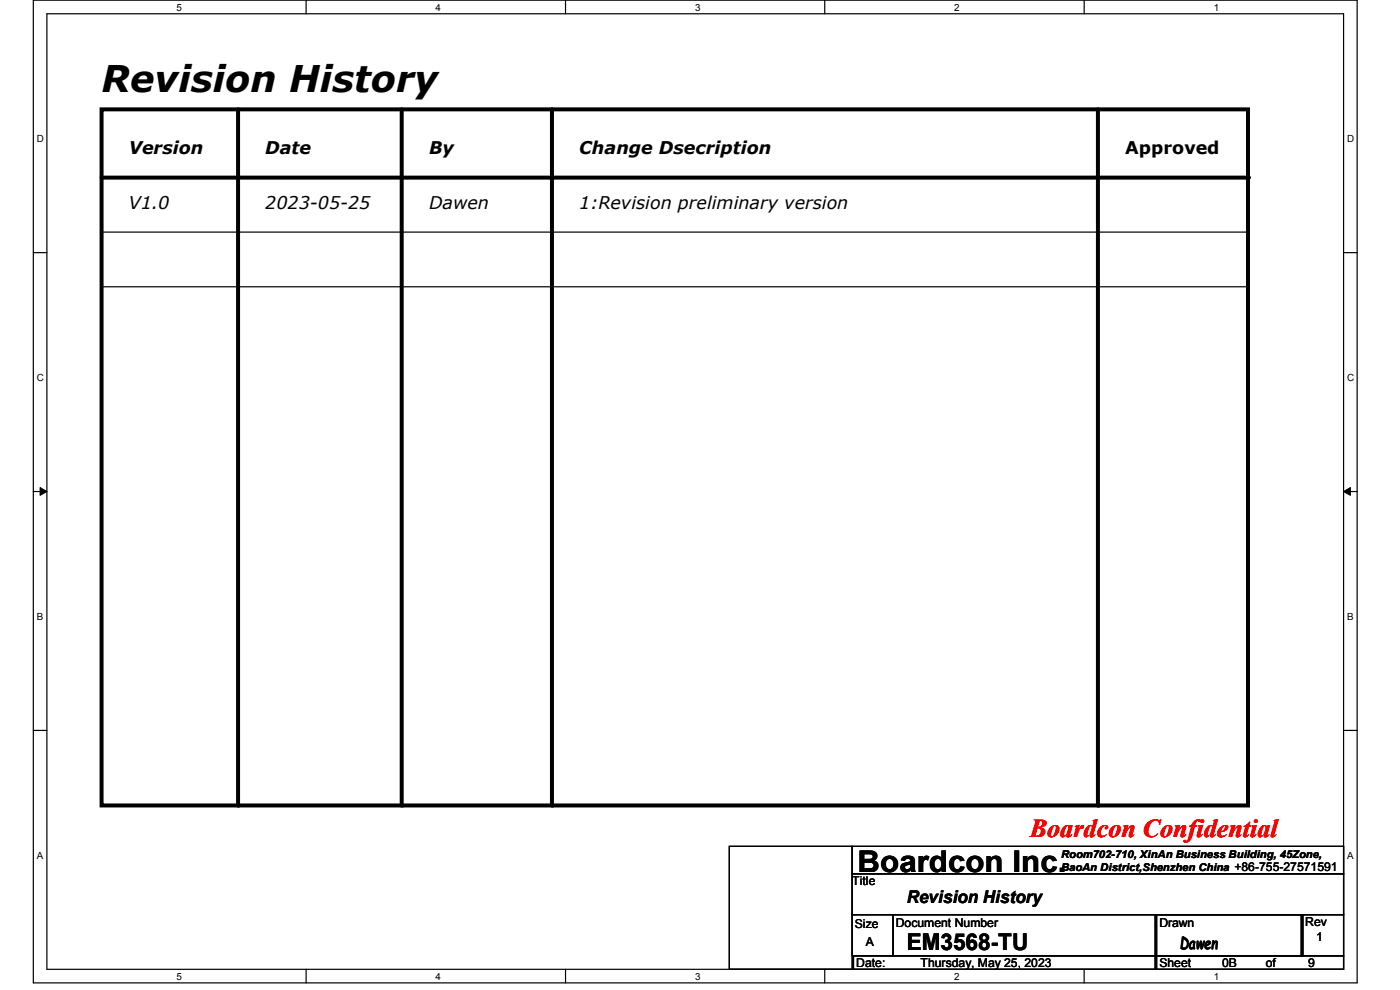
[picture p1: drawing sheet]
<svg xmlns="http://www.w3.org/2000/svg" width="297mm" height="210mm" viewBox="0 0 297 210" stroke-linecap="round" stroke-linejoin="round" font-family="sans-serif">
<path d="M7.1 0h280.8v208.5h-280.8zM9.9 2.9h275.1v202.7h-275.1z" fill="none" stroke="#000" stroke-width=".25"/>
<g fill="#fff">
<path d="M37.4 .3h1.2v2.4h-1.2z"/>
<path d="M37.4 205.9h1.2v2.3h-1.2z"/>
</g>
<path d="M64.9 0v2.9M64.9 205.6v2.9" fill="none" stroke="#000" stroke-width=".25"/>
<g fill="#fff">
<path d="M92.4 .3h1.2v2.4h-1.2z"/>
<path d="M92.4 205.9h1.2v2.3h-1.2z"/>
</g>
<path d="M120 0v2.9M120 205.6v2.9" fill="none" stroke="#000" stroke-width=".25"/>
<g fill="#fff">
<path d="M147.4 .3h1.2v2.4h-1.2z"/>
<path d="M147.4 205.9h1.2v2.3h-1.2z"/>
</g>
<path d="M175 0v2.9M175 205.6v2.9" fill="none" stroke="#000" stroke-width=".25"/>
<g fill="#fff">
<path d="M202.4 .3h1.2v2.4h-1.2z"/>
<path d="M202.4 205.9h1.2v2.3h-1.2z"/>
</g>
<path d="M230 0v2.9M230 205.6v2.9" fill="none" stroke="#000" stroke-width=".25"/>
<g fill="#fff">
<path d="M257.5 .3h1.1v2.4h-1.1z"/>
<path d="M257.5 205.9h1.1v2.3h-1.1z"/>
<path d="M7.8 28.2h1.5v2.4h-1.5z"/>
<path d="M285.8 28.2h1.4v2.4h-1.4z"/>
<path d="M7.8 78.9h1.5v2.3h-1.5z"/>
<path d="M285.8 78.9h1.4v2.3h-1.4z"/>
</g>
<path d="M7.1 53.6h2.8M285 53.6h2.9" fill="none" stroke="#000" stroke-width=".25"/>
<g fill="#fff">
<path d="M7.8 129.6h1.3v2.3h-1.3z"/>
<path d="M285.8 129.6h1.3v2.3h-1.3z"/>
</g>
<path d="M7.1 104.3h2.8M285 104.3h2.9" fill="none" stroke="#000" stroke-width=".25"/>
<path d="M8.5 103.4l1.4 .9-1.4 .8zM285 104.3l1.5-.9v1.7z" fill="#000" stroke="#000" stroke-width=".21"/>
<g fill="#fff">
<path d="M7.8 180.3h1.3v2.3h-1.3z"/>
<path d="M285.8 180.3h1.3v2.3h-1.3z"/>
</g>
<g fill="none" stroke="#000" stroke-width=".25">
<path d="M21.5 49.2h243.3M264.8 49.2h.1M21.5 60.8h243.3M264.8 60.8h.1M7.1 154.9h2.8M285 154.9h2.9M154.7 179.5h26.1v26.1h-26.1zM180.8 179.5h104.2v5.8h-104.2zM180.8 185.3h104.2v8.7h-104.2zM180.8 194h8.7v8.7h-8.7zM189.5 194h86.9v8.7h-86.9zM245.1 194h.1"/>
<path d="M245.1 194v8.7M245.4 194h30.7v8.7h-30.7zM276.4 194h8.6v8.7h-8.6zM181.1 202.7h64.3v2.9h-64.3zM245.1 202.7h39.9v2.9h-39.9z"/>
</g>
<path d="M21.5 23.2h243.3v147.7h-243.3zM21.5 37.7h243.3M50.5 23.2v147.7M85.2 23.2v147.7M117.1 23.2v147.7M232.9 23.2v147.7" fill="none" stroke="#000" stroke-width=".85"/>
<g fill="#000">
<circle cx="264.8" cy="37.7" r=".42"/>
<circle cx="50.5" cy="170.9" r=".42"/>
<circle cx="85.2" cy="170.9" r=".42"/>
<circle cx="117.1" cy="170.9" r=".42"/>
<circle cx="232.9" cy="170.9" r=".42"/>
</g>
<text font-size="7.8" x="21.5" y="19.4">Revision History</text>
<text font-size="6.3" x="181.9" y="184.9">Boardcon Inc.</text>
<text font-size="5.5" fill="#f00" x="218.4" y="177.5">Boardcon Confidential</text>
<text font-size="4.9" x="192.4" y="201.5">EM3568-TU</text>
<g font-size="3.7">
<text x="27.3" y="32.7">Version</text>
<text x="56.3" y="32.7">Date</text>
<text x="91" y="32.7">By</text>
<text x="122.9" y="32.7">Change Dsecription</text>
<text x="238.7" y="32.7">Approved</text>
<text x="27.3" y="44.3">V1.0</text>
<text x="56.3" y="44.3">2023-05-25</text>
<text x="91" y="44.3">Dawen</text>
<text x="122.9" y="44.3">1:Revision preliminary version</text>
<text x="192.4" y="191.6">Revision History</text>
</g>
<text font-size="3.5" x="250.3" y="201.3">Dawen</text>
<g font-size="2.6">
<text x="180.8" y="187.7">Title</text>
<text x="181.4" y="196.9">Size</text>
<text x="190" y="196.6">Document Number</text>
<text x="246" y="196.6">Drawn</text>
<text x="276.9" y="196.3">Rev</text>
<text x="183.7" y="200.7">A</text>
<text x="279.2" y="199.6">1</text>
<text x="181.6" y="205.1">Date:</text>
<text x="195.3" y="205.1">Thursday, May 25, 2023</text>
<text x="246" y="205.1">Sheet</text>
<text x="259.2" y="205.1">0B</text>
<text x="268.5" y="205.1">of</text>
<text x="277.5" y="205.1">9</text>
</g>
<g font-size="2.3">
<text x="225.1" y="184.8">BaoAn District,Shenzhen China +86-755-27571591</text>
<text x="225.1" y="181.9">Room702-710, XinAn Business Building, 45Zone,</text>
</g>
<g font-size="2.1">
<text x="37.4" y="2.2">5</text>
<text x="92.4" y="2.2">4</text>
<text x="147.5" y="2.2">3</text>
<text x="202.4" y="2.2">2</text>
<text x="257.5" y="2.2">1</text>
<text x="7.8" y="30.1">D</text>
<text x="285.8" y="30.1">D</text>
<text x="7.8" y="80.8">C</text>
<text x="285.8" y="80.8">C</text>
<text x="7.8" y="131.5">B</text>
<text x="285.8" y="131.5">B</text>
<text x="7.8" y="182.2">A</text>
<text x="285.8" y="182.2">A</text>
<text x="37.4" y="207.8">5</text>
<text x="92.4" y="207.8">4</text>
<text x="147.5" y="207.8">3</text>
<text x="202.4" y="207.8">2</text>
<text x="257.5" y="207.8">1</text>
</g>
</svg>
